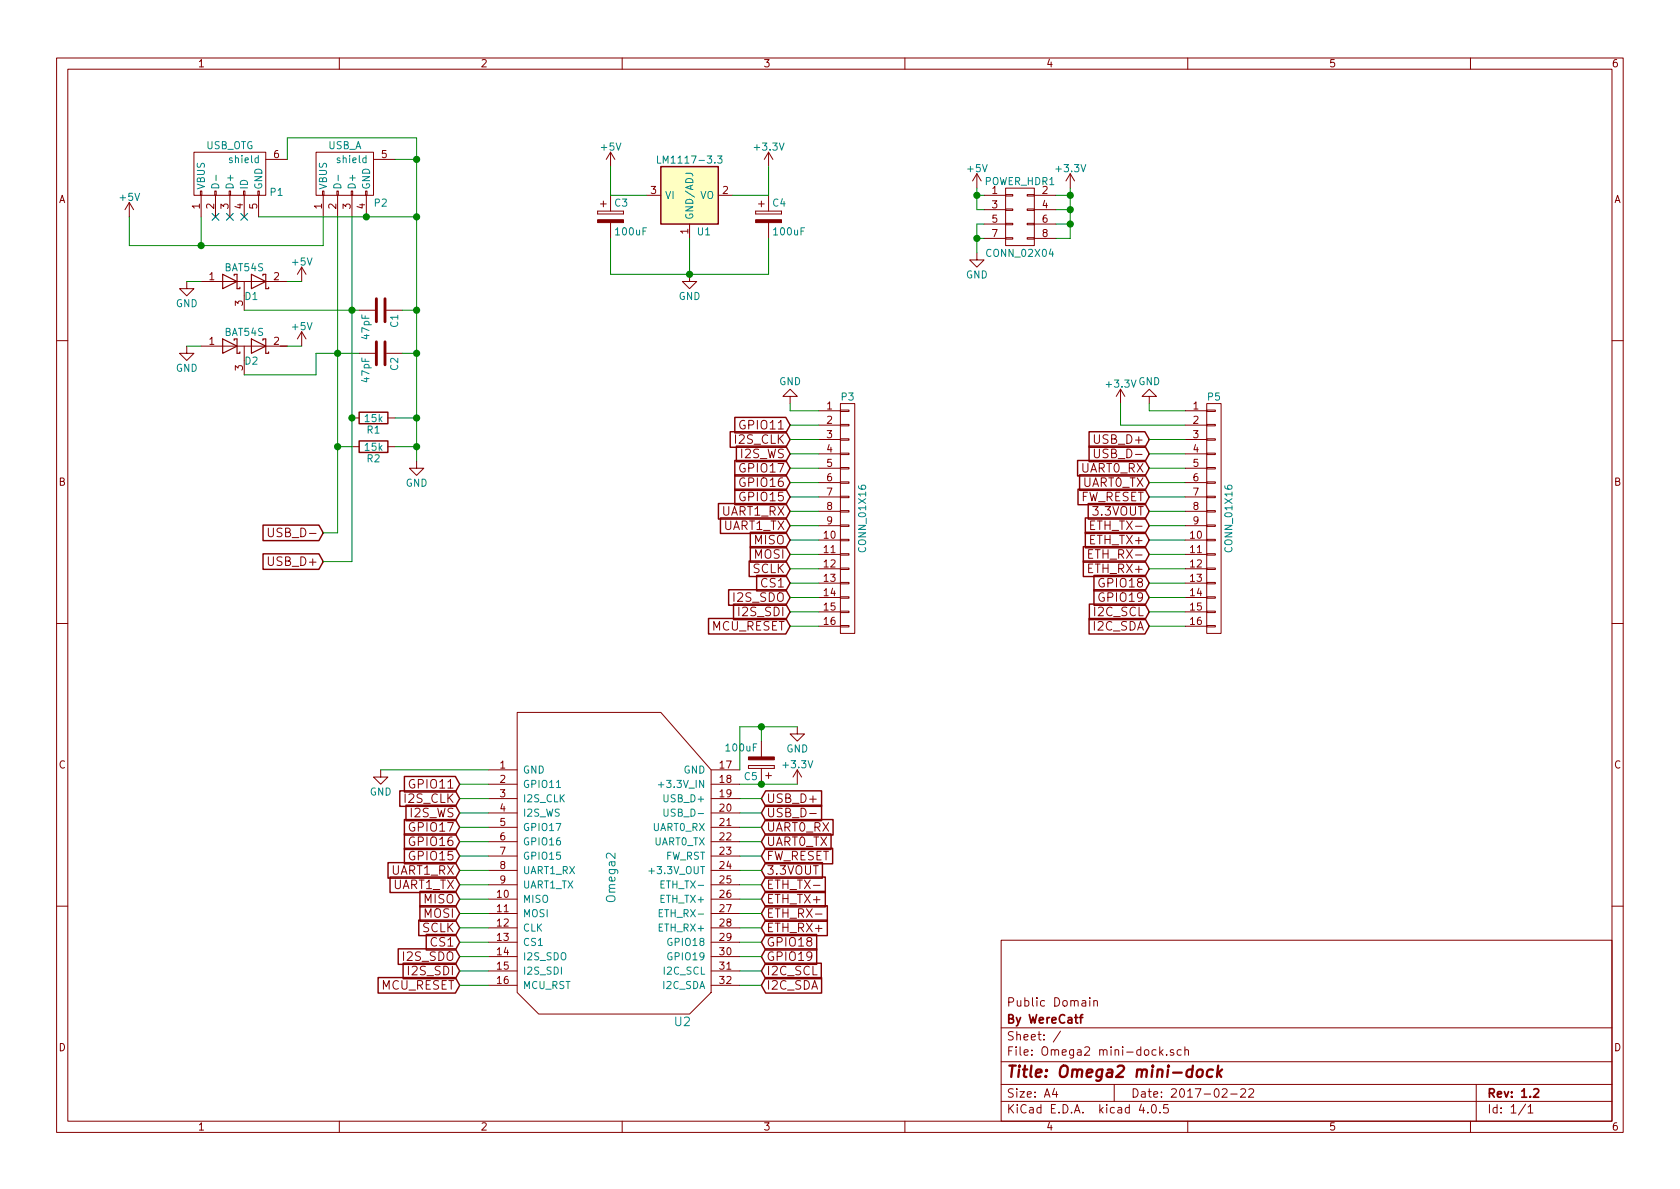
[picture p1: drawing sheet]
EESchema Schematic File Version 2
LIBS:power
LIBS:device
LIBS:transistors
LIBS:conn
LIBS:linear
LIBS:regul
LIBS:74xx
LIBS:cmos4000
LIBS:adc-dac
LIBS:memory
LIBS:xilinx
LIBS:microcontrollers
LIBS:dsp
LIBS:microchip
LIBS:analog_switches
LIBS:motorola
LIBS:texas
LIBS:intel
LIBS:audio
LIBS:interface
LIBS:digital-audio
LIBS:philips
LIBS:display
LIBS:cypress
LIBS:siliconi
LIBS:opto
LIBS:atmel
LIBS:contrib
LIBS:valves
LIBS:stm32
LIBS:omega2
LIBS:components
LIBS:Omega2 mini-dock-cache
EELAYER 25 0
EELAYER END
$Descr A4 11693 8268
encoding utf-8
Sheet 1 1
Title "Omega2 mini-dock"
Date "2017-02-22"
Rev "1.2"
Comp "By WereCatf"
Comment1 "Public Domain"
Comment2 ""
Comment3 ""
Comment4 ""
$EndDescr
$Comp
L +3.3V #PWR01
U 1 1
P 5550 5450
F 0 "#PWR01" H 5550 5300 50  0001 C CNN
F 1 "+3.3V" H 5550 5590 50  0000 C CNN
F 2 "" H 5550 5450 50  0000 C CNN
F 3 "" H 5550 5450 50  0000 C CNN
	1    5550 5450
	1    0    0    -1  
$EndComp
$Comp
L +5V #PWR02
U 1 1
P 900 1500
F 0 "#PWR02" H 900 1350 50  0001 C CNN
F 1 "+5V" H 900 1640 50  0000 C CNN
F 2 "" H 900 1500 50  0000 C CNN
F 3 "" H 900 1500 50  0000 C CNN
	1    900  1500
	1    0    0    -1  
$EndComp
$Comp
L GND #PWR03
U 1 1
P 2900 3200
F 0 "#PWR03" H 2900 2950 50  0001 C CNN
F 1 "GND" H 2900 3050 50  0000 C CNN
F 2 "" H 2900 3200 50  0000 C CNN
F 3 "" H 2900 3200 50  0000 C CNN
	1    2900 3200
	1    0    0    -1  
$EndComp
$Comp
L LM1117-3.3 U1
U 1 1
P 4800 1350
F 0 "U1" H 4900 1100 50  0000 C CNN
F 1 "LM1117-3.3" H 4800 1600 50  0000 C CNN
F 2 "TO_SOT_Packages_SMD:SOT-223" H 4800 1350 50  0001 C CNN
F 3 "" H 4800 1350 50  0000 C CNN
	1    4800 1350
	1    0    0    -1  
$EndComp
$Comp
L CP C3
U 1 1
P 4250 1500
F 0 "C3" H 4275 1600 50  0000 L CNN
F 1 "100uF" H 4275 1400 50  0000 L CNN
F 2 "Capacitors_Tantalum_SMD:CP_Tantalum_Case-A_EIA-3216-18_Hand" H 4288 1350 50  0001 C CNN
F 3 "" H 4250 1500 50  0000 C CNN
	1    4250 1500
	1    0    0    -1  
$EndComp
$Comp
L CP C4
U 1 1
P 5350 1500
F 0 "C4" H 5375 1600 50  0000 L CNN
F 1 "100uF" H 5375 1400 50  0000 L CNN
F 2 "Capacitors_Tantalum_SMD:CP_Tantalum_Case-A_EIA-3216-18_Hand" H 5388 1350 50  0001 C CNN
F 3 "" H 5350 1500 50  0000 C CNN
	1    5350 1500
	1    0    0    -1  
$EndComp
$Comp
L CP C5
U 1 1
P 5300 5300
F 0 "C5" H 5325 5400 50  0000 L CNN
F 1 "100uF" H 5325 5200 50  0000 L CNN
F 2 "Capacitors_Tantalum_SMD:CP_Tantalum_Case-A_EIA-3216-18_Hand" H 5338 5150 50  0001 C CNN
F 3 "" H 5300 5300 50  0000 C CNN
	1    5300 5300
	-1   0    0    1   
$EndComp
$Comp
L USB_OTG P1
U 1 1
P 1600 1200
F 0 "P1" H 1925 1075 50  0000 C CNN
F 1 "USB_OTG" H 1600 1400 50  0000 C CNN
F 2 "Connectors:USB_Micro-B" V 1550 1100 50  0001 C CNN
F 3 "" V 1550 1100 50  0000 C CNN
	1    1600 1200
	1    0    0    -1  
$EndComp
$Comp
L USB_A P2
U 1 1
P 2450 1200
F 0 "P2" H 2650 1000 50  0000 C CNN
F 1 "USB_A" H 2400 1400 50  0000 C CNN
F 2 "Connectors:USB_A" V 2400 1100 50  0001 C CNN
F 3 "" V 2400 1100 50  0000 C CNN
	1    2450 1200
	1    0    0    -1  
$EndComp
NoConn ~ 1500 1500
NoConn ~ 1600 1500
NoConn ~ 1700 1500
$Comp
L R R1
U 1 1
P 2600 2900
F 0 "R1" V 2680 2900 50  0000 C CNN
F 1 "15k" V 2600 2900 50  0000 C CNN
F 2 "Resistors_SMD:R_0805_HandSoldering" V 2530 2900 50  0001 C CNN
F 3 "" H 2600 2900 50  0000 C CNN
	1    2600 2900
	0    1    1    0   
$EndComp
$Comp
L R R2
U 1 1
P 2600 3100
F 0 "R2" V 2680 3100 50  0000 C CNN
F 1 "15k" V 2600 3100 50  0000 C CNN
F 2 "Resistors_SMD:R_0805_HandSoldering" V 2530 3100 50  0001 C CNN
F 3 "" H 2600 3100 50  0000 C CNN
	1    2600 3100
	0    1    1    0   
$EndComp
$Comp
L C C1
U 1 1
P 2650 2150
F 0 "C1" H 2675 2250 50  0000 L CNN
F 1 "47pF" H 2675 2050 50  0000 L CNN
F 2 "Capacitors_SMD:C_0805_HandSoldering" H 2688 2000 50  0001 C CNN
F 3 "" H 2650 2150 50  0000 C CNN
	1    2650 2150
	0    1    1    0   
$EndComp
$Comp
L C C2
U 1 1
P 2650 2450
F 0 "C2" H 2675 2550 50  0000 L CNN
F 1 "47pF" H 2675 2350 50  0000 L CNN
F 2 "Capacitors_SMD:C_0805_HandSoldering" H 2688 2300 50  0001 C CNN
F 3 "" H 2650 2450 50  0000 C CNN
	1    2650 2450
	0    1    1    0   
$EndComp
$Comp
L +5V #PWR04
U 1 1
P 2100 1950
F 0 "#PWR04" H 2100 1800 50  0001 C CNN
F 1 "+5V" H 2100 2090 50  0000 C CNN
F 2 "" H 2100 1950 50  0000 C CNN
F 3 "" H 2100 1950 50  0000 C CNN
	1    2100 1950
	1    0    0    -1  
$EndComp
$Comp
L +5V #PWR05
U 1 1
P 2100 2400
F 0 "#PWR05" H 2100 2250 50  0001 C CNN
F 1 "+5V" H 2100 2540 50  0000 C CNN
F 2 "" H 2100 2400 50  0000 C CNN
F 3 "" H 2100 2400 50  0000 C CNN
	1    2100 2400
	1    0    0    -1  
$EndComp
$Comp
L GND #PWR06
U 1 1
P 1300 2400
F 0 "#PWR06" H 1300 2150 50  0001 C CNN
F 1 "GND" H 1300 2250 50  0000 C CNN
F 2 "" H 1300 2400 50  0000 C CNN
F 3 "" H 1300 2400 50  0000 C CNN
	1    1300 2400
	1    0    0    -1  
$EndComp
$Comp
L GND #PWR07
U 1 1
P 1300 1950
F 0 "#PWR07" H 1300 1700 50  0001 C CNN
F 1 "GND" H 1300 1800 50  0000 C CNN
F 2 "" H 1300 1950 50  0000 C CNN
F 3 "" H 1300 1950 50  0000 C CNN
	1    1300 1950
	1    0    0    -1  
$EndComp
$Comp
L GND #PWR08
U 1 1
P 4800 1900
F 0 "#PWR08" H 4800 1650 50  0001 C CNN
F 1 "GND" H 4800 1750 50  0000 C CNN
F 2 "" H 4800 1900 50  0000 C CNN
F 3 "" H 4800 1900 50  0000 C CNN
	1    4800 1900
	1    0    0    -1  
$EndComp
$Comp
L +5V #PWR09
U 1 1
P 4250 1150
F 0 "#PWR09" H 4250 1000 50  0001 C CNN
F 1 "+5V" H 4250 1290 50  0000 C CNN
F 2 "" H 4250 1150 50  0000 C CNN
F 3 "" H 4250 1150 50  0000 C CNN
	1    4250 1150
	1    0    0    -1  
$EndComp
$Comp
L +3.3V #PWR010
U 1 1
P 5350 1150
F 0 "#PWR010" H 5350 1000 50  0001 C CNN
F 1 "+3.3V" H 5350 1290 50  0000 C CNN
F 2 "" H 5350 1150 50  0000 C CNN
F 3 "" H 5350 1150 50  0000 C CNN
	1    5350 1150
	1    0    0    -1  
$EndComp
Text GLabel 2250 3700 0    60   Input ~ 0
USB_D-
Text GLabel 2250 3900 0    60   Input ~ 0
USB_D+
$Comp
L GND #PWR011
U 1 1
P 5550 5050
F 0 "#PWR011" H 5550 4800 50  0001 C CNN
F 1 "GND" H 5550 4900 50  0000 C CNN
F 2 "" H 5550 5050 50  0000 C CNN
F 3 "" H 5550 5050 50  0000 C CNN
	1    5550 5050
	1    0    0    -1  
$EndComp
Text GLabel 5300 5550 2    60   Input ~ 0
USB_D+
Text GLabel 5300 5650 2    60   Input ~ 0
USB_D-
$Comp
L GND #PWR012
U 1 1
P 2650 5350
F 0 "#PWR012" H 2650 5100 50  0001 C CNN
F 1 "GND" H 2650 5200 50  0000 C CNN
F 2 "" H 2650 5350 50  0000 C CNN
F 3 "" H 2650 5350 50  0000 C CNN
	1    2650 5350
	1    0    0    -1  
$EndComp
Text GLabel 3200 5450 0    60   Input ~ 0
GPIO11
Text GLabel 3200 5550 0    60   Input ~ 0
I2S_CLK
Text GLabel 3200 5650 0    60   Input ~ 0
I2S_WS
Text GLabel 3200 5750 0    60   Input ~ 0
GPIO17
Text GLabel 3200 5850 0    60   Input ~ 0
GPIO16
Text GLabel 3200 5950 0    60   Input ~ 0
GPIO15
Text GLabel 3200 6050 0    60   Input ~ 0
UART1_RX
Text GLabel 3200 6150 0    60   Input ~ 0
UART1_TX
Text GLabel 3200 6250 0    60   Input ~ 0
MISO
Text GLabel 3200 6350 0    60   Input ~ 0
MOSI
Text GLabel 3200 6450 0    60   Input ~ 0
SCLK
Text GLabel 3200 6550 0    60   Input ~ 0
CS1
Text GLabel 3200 6650 0    60   Input ~ 0
I2S_SDO
Text GLabel 3200 6750 0    60   Input ~ 0
I2S_SDI
Text GLabel 3200 6850 0    60   Input ~ 0
MCU_RESET
Text GLabel 5300 5750 2    60   Input ~ 0
UART0_RX
Text GLabel 5300 5850 2    60   Input ~ 0
UART0_TX
Text GLabel 5300 5950 2    60   Input ~ 0
FW_RESET
Text GLabel 5300 6050 2    60   Input ~ 0
3.3VOUT
Text GLabel 5300 6150 2    60   Input ~ 0
ETH_TX-
Text GLabel 5300 6250 2    60   Input ~ 0
ETH_TX+
Text GLabel 5300 6350 2    60   Input ~ 0
ETH_RX-
Text GLabel 5300 6450 2    60   Input ~ 0
ETH_RX+
Text GLabel 5300 6550 2    60   Input ~ 0
GPIO18
Text GLabel 5300 6650 2    60   Input ~ 0
GPIO19
Text GLabel 5300 6750 2    60   Input ~ 0
I2C_SCL
Text GLabel 5300 6850 2    60   Input ~ 0
I2C_SDA
Text GLabel 5500 2950 0    60   Input ~ 0
GPIO11
Text GLabel 5500 3050 0    60   Input ~ 0
I2S_CLK
Text GLabel 5500 3150 0    60   Input ~ 0
I2S_WS
Text GLabel 5500 3250 0    60   Input ~ 0
GPIO17
Text GLabel 5500 3350 0    60   Input ~ 0
GPIO16
Text GLabel 5500 3450 0    60   Input ~ 0
GPIO15
Text GLabel 5500 3550 0    60   Input ~ 0
UART1_RX
Text GLabel 5500 3650 0    60   Input ~ 0
UART1_TX
Text GLabel 5500 3750 0    60   Input ~ 0
MISO
Text GLabel 5500 3850 0    60   Input ~ 0
MOSI
Text GLabel 5500 3950 0    60   Input ~ 0
SCLK
Text GLabel 5500 4050 0    60   Input ~ 0
CS1
Text GLabel 5500 4150 0    60   Input ~ 0
I2S_SDO
Text GLabel 5500 4250 0    60   Input ~ 0
I2S_SDI
Text GLabel 5500 4350 0    60   Input ~ 0
MCU_RESET
$Comp
L GND #PWR013
U 1 1
P 5500 2800
F 0 "#PWR013" H 5500 2550 50  0001 C CNN
F 1 "GND" H 5500 2650 50  0000 C CNN
F 2 "" H 5500 2800 50  0000 C CNN
F 3 "" H 5500 2800 50  0000 C CNN
	1    5500 2800
	-1   0    0    1   
$EndComp
$Comp
L GND #PWR014
U 1 1
P 8000 2800
F 0 "#PWR014" H 8000 2550 50  0001 C CNN
F 1 "GND" H 8000 2650 50  0000 C CNN
F 2 "" H 8000 2800 50  0000 C CNN
F 3 "" H 8000 2800 50  0000 C CNN
	1    8000 2800
	-1   0    0    1   
$EndComp
$Comp
L +3.3V #PWR015
U 1 1
P 7800 2800
F 0 "#PWR015" H 7800 2650 50  0001 C CNN
F 1 "+3.3V" H 7800 2940 50  0000 C CNN
F 2 "" H 7800 2800 50  0000 C CNN
F 3 "" H 7800 2800 50  0000 C CNN
	1    7800 2800
	1    0    0    -1  
$EndComp
Text GLabel 8000 3050 0    60   Input ~ 0
USB_D+
Text GLabel 8000 3150 0    60   Input ~ 0
USB_D-
Text GLabel 8000 3250 0    60   Input ~ 0
UART0_RX
Text GLabel 8000 3350 0    60   Input ~ 0
UART0_TX
Text GLabel 8000 3450 0    60   Input ~ 0
FW_RESET
Text GLabel 8000 3550 0    60   Input ~ 0
3.3VOUT
Text GLabel 8000 3650 0    60   Input ~ 0
ETH_TX-
Text GLabel 8000 3750 0    60   Input ~ 0
ETH_TX+
Text GLabel 8000 3850 0    60   Input ~ 0
ETH_RX-
Text GLabel 8000 3950 0    60   Input ~ 0
ETH_RX+
Text GLabel 8000 4050 0    60   Input ~ 0
GPIO18
Text GLabel 8000 4150 0    60   Input ~ 0
GPIO19
Text GLabel 8000 4250 0    60   Input ~ 0
I2C_SCL
Text GLabel 8000 4350 0    60   Input ~ 0
I2C_SDA
$Comp
L +3.3V #PWR016
U 1 1
P 7450 1300
F 0 "#PWR016" H 7450 1150 50  0001 C CNN
F 1 "+3.3V" H 7450 1440 50  0000 C CNN
F 2 "" H 7450 1300 50  0000 C CNN
F 3 "" H 7450 1300 50  0000 C CNN
	1    7450 1300
	1    0    0    -1  
$EndComp
$Comp
L +5V #PWR017
U 1 1
P 6800 1300
F 0 "#PWR017" H 6800 1150 50  0001 C CNN
F 1 "+5V" H 6800 1440 50  0000 C CNN
F 2 "" H 6800 1300 50  0000 C CNN
F 3 "" H 6800 1300 50  0000 C CNN
	1    6800 1300
	1    0    0    -1  
$EndComp
$Comp
L GND #PWR018
U 1 1
P 6800 1750
F 0 "#PWR018" H 6800 1500 50  0001 C CNN
F 1 "GND" H 6800 1600 50  0000 C CNN
F 2 "" H 6800 1750 50  0000 C CNN
F 3 "" H 6800 1750 50  0000 C CNN
	1    6800 1750
	1    0    0    -1  
$EndComp
$Comp
L CONN_01X16 P3
U 1 1
P 5900 3600
F 0 "P3" H 5900 4450 50  0000 C CNN
F 1 "CONN_01X16" V 6000 3600 50  0000 C CNN
F 2 "Pin_Headers:Pin_Header_Straight_1x16_Pitch2.54mm" H 5900 3600 50  0001 C CNN
F 3 "" H 5900 3600 50  0000 C CNN
	1    5900 3600
	1    0    0    -1  
$EndComp
$Comp
L CONN_01X16 P5
U 1 1
P 8450 3600
F 0 "P5" H 8450 4450 50  0000 C CNN
F 1 "CONN_01X16" V 8550 3600 50  0000 C CNN
F 2 "Pin_Headers:Pin_Header_Straight_1x16_Pitch2.54mm" H 8450 3600 50  0001 C CNN
F 3 "" H 8450 3600 50  0000 C CNN
	1    8450 3600
	1    0    0    -1  
$EndComp
$Comp
L D_Schottky_x2_Serial_AKC D1
U 1 1
P 1700 1950
F 0 "D1" H 1750 1850 50  0000 C CNN
F 1 "BAT54S" H 1700 2050 50  0000 C CNN
F 2 "TO_SOT_Packages_SMD:SOT-23" H 1700 1950 50  0001 C CNN
F 3 "" H 1700 1950 50  0000 C CNN
	1    1700 1950
	1    0    0    -1  
$EndComp
$Comp
L D_Schottky_x2_Serial_AKC D2
U 1 1
P 1700 2400
F 0 "D2" H 1750 2300 50  0000 C CNN
F 1 "BAT54S" H 1700 2500 50  0000 C CNN
F 2 "TO_SOT_Packages_SMD:SOT-23" H 1700 2400 50  0001 C CNN
F 3 "" H 1700 2400 50  0000 C CNN
	1    1700 2400
	1    0    0    -1  
$EndComp
$Comp
L Omega2 U2
U 1 1
P 4250 6100
F 0 "U2" H 4750 5100 60  0000 C CNN
F 1 "Omega2" V 4250 6100 60  0000 C CNN
F 2 "omega2:Omega2" H 3900 5300 60  0001 C CNN
F 3 "" H 3900 5300 60  0001 C CNN
	1    4250 6100
	1    0    0    -1  
$EndComp
Wire Wire Line
	2250 1700 2250 1500
Wire Wire Line
	900  1700 2250 1700
Wire Wire Line
	1400 1700 1400 1500
Wire Wire Line
	900  1700 900  1500
Connection ~ 1400 1700
Wire Wire Line
	2450 1500 2450 3900
Wire Wire Line
	2350 1500 2350 3700
Wire Wire Line
	2900 950  2900 3200
Wire Wire Line
	2750 1100 2900 1100
Wire Wire Line
	2900 2900 2750 2900
Wire Wire Line
	2900 3100 2750 3100
Wire Wire Line
	2350 3100 2450 3100
Connection ~ 2900 3100
Wire Wire Line
	2000 1100 2000 950 
Wire Wire Line
	2000 950  2900 950 
Connection ~ 2900 1100
Wire Wire Line
	4500 1350 4250 1350
Wire Wire Line
	5350 1350 5350 1150
Wire Wire Line
	4250 1350 4250 1150
Wire Wire Line
	4250 1900 5350 1900
Wire Wire Line
	4250 1900 4250 1650
Connection ~ 4800 1900
Wire Wire Line
	2350 3700 2250 3700
Connection ~ 2350 3100
Wire Wire Line
	2450 3900 2250 3900
Connection ~ 2450 2900
Wire Wire Line
	8250 2950 7800 2950
Wire Wire Line
	7800 2950 7800 2800
Wire Wire Line
	8000 3050 8250 3050
Wire Wire Line
	8250 3150 8000 3150
Wire Wire Line
	8000 3250 8250 3250
Wire Wire Line
	8250 3350 8000 3350
Wire Wire Line
	8000 3450 8250 3450
Wire Wire Line
	8250 3550 8000 3550
Wire Wire Line
	8000 3650 8250 3650
Wire Wire Line
	8250 3750 8000 3750
Wire Wire Line
	8000 3850 8250 3850
Wire Wire Line
	8250 3950 8000 3950
Wire Wire Line
	8000 4050 8250 4050
Wire Wire Line
	8250 4150 8000 4150
Wire Wire Line
	8000 4250 8250 4250
Wire Wire Line
	8250 4350 8000 4350
Wire Wire Line
	7450 1450 7350 1450
Wire Wire Line
	7450 1550 7350 1550
Wire Wire Line
	2900 2150 2800 2150
Wire Wire Line
	2900 2450 2800 2450
Connection ~ 2900 2150
Connection ~ 2900 2900
Connection ~ 2900 2450
Wire Wire Line
	2200 2450 2500 2450
Connection ~ 2350 2450
Wire Wire Line
	1700 2150 2500 2150
Connection ~ 2450 2150
Wire Wire Line
	4800 1650 4800 1900
Wire Wire Line
	5350 1900 5350 1650
Wire Wire Line
	5100 1350 5350 1350
Wire Wire Line
	1800 1500 2900 1500
Connection ~ 2900 1500
Connection ~ 2550 1500
Wire Wire Line
	5700 2850 5500 2850
Wire Wire Line
	5500 2850 5500 2800
Wire Wire Line
	5700 2950 5500 2950
Wire Wire Line
	5500 3050 5700 3050
Wire Wire Line
	5700 3150 5500 3150
Wire Wire Line
	5700 3250 5500 3250
Wire Wire Line
	5500 3350 5700 3350
Wire Wire Line
	5700 3450 5500 3450
Wire Wire Line
	5500 3550 5700 3550
Wire Wire Line
	5700 3650 5500 3650
Wire Wire Line
	5500 3750 5700 3750
Wire Wire Line
	5700 3850 5500 3850
Wire Wire Line
	5500 3950 5700 3950
Wire Wire Line
	5700 4050 5500 4050
Wire Wire Line
	5500 4150 5700 4150
Wire Wire Line
	5700 4250 5500 4250
Wire Wire Line
	5500 4350 5700 4350
Wire Wire Line
	8250 2850 8000 2850
Wire Wire Line
	8000 2850 8000 2800
Wire Wire Line
	2200 2450 2200 2600
Wire Wire Line
	2200 2600 1700 2600
Wire Wire Line
	2000 2400 2100 2400
Wire Wire Line
	1400 2400 1300 2400
Wire Wire Line
	1300 1950 1400 1950
Wire Wire Line
	2000 1950 2100 1950
Wire Wire Line
	5550 5050 5150 5050
Wire Wire Line
	5150 5050 5150 5350
Wire Wire Line
	5300 5150 5300 5050
Connection ~ 5300 5050
Wire Wire Line
	5150 5450 5550 5450
Connection ~ 5300 5450
Wire Wire Line
	5150 5550 5300 5550
Wire Wire Line
	5300 5650 5150 5650
Wire Wire Line
	5150 5750 5300 5750
Wire Wire Line
	5300 5850 5150 5850
Wire Wire Line
	5150 5950 5300 5950
Wire Wire Line
	5300 6050 5150 6050
Wire Wire Line
	5150 6150 5300 6150
Wire Wire Line
	5300 6250 5150 6250
Wire Wire Line
	5150 6350 5300 6350
Wire Wire Line
	5300 6450 5150 6450
Wire Wire Line
	5150 6550 5300 6550
Wire Wire Line
	5300 6650 5150 6650
Wire Wire Line
	5150 6750 5300 6750
Wire Wire Line
	5300 6850 5150 6850
Wire Wire Line
	3400 5350 2650 5350
Wire Wire Line
	3400 5450 3200 5450
Wire Wire Line
	3200 5550 3400 5550
Wire Wire Line
	3400 5650 3200 5650
Wire Wire Line
	3200 5750 3400 5750
Wire Wire Line
	3400 5850 3200 5850
Wire Wire Line
	3200 5950 3400 5950
Wire Wire Line
	3400 6050 3200 6050
Wire Wire Line
	3200 6150 3400 6150
Wire Wire Line
	3400 6250 3200 6250
Wire Wire Line
	3200 6350 3400 6350
Wire Wire Line
	3400 6450 3200 6450
Wire Wire Line
	3200 6550 3400 6550
Wire Wire Line
	3400 6650 3200 6650
Wire Wire Line
	3200 6750 3400 6750
Wire Wire Line
	3400 6850 3200 6850
$Comp
L CONN_02X04 POWER_HDR1
U 1 1
P 7100 1500
F 0 "POWER_HDR1" H 7100 1750 50  0000 C CNN
F 1 "CONN_02X04" H 7100 1250 50  0000 C CNN
F 2 "Pin_Headers:Pin_Header_Straight_2x04_Pitch2.54mm" H 7100 300 50  0001 C CNN
F 3 "" H 7100 300 50  0000 C CNN
	1    7100 1500
	1    0    0    -1  
$EndComp
Wire Wire Line
	7350 1350 7450 1350
Wire Wire Line
	7450 1650 7350 1650
Wire Wire Line
	6850 1550 6800 1550
Wire Wire Line
	6800 1550 6800 1750
Wire Wire Line
	6850 1650 6800 1650
Connection ~ 6800 1650
Wire Wire Line
	6850 1350 6800 1350
Wire Wire Line
	6800 1300 6800 1450
Wire Wire Line
	6800 1450 6850 1450
Connection ~ 6800 1350
Wire Wire Line
	7450 1300 7450 1650
Connection ~ 7450 1350
Connection ~ 7450 1450
Connection ~ 7450 1550
$EndSCHEMATC
